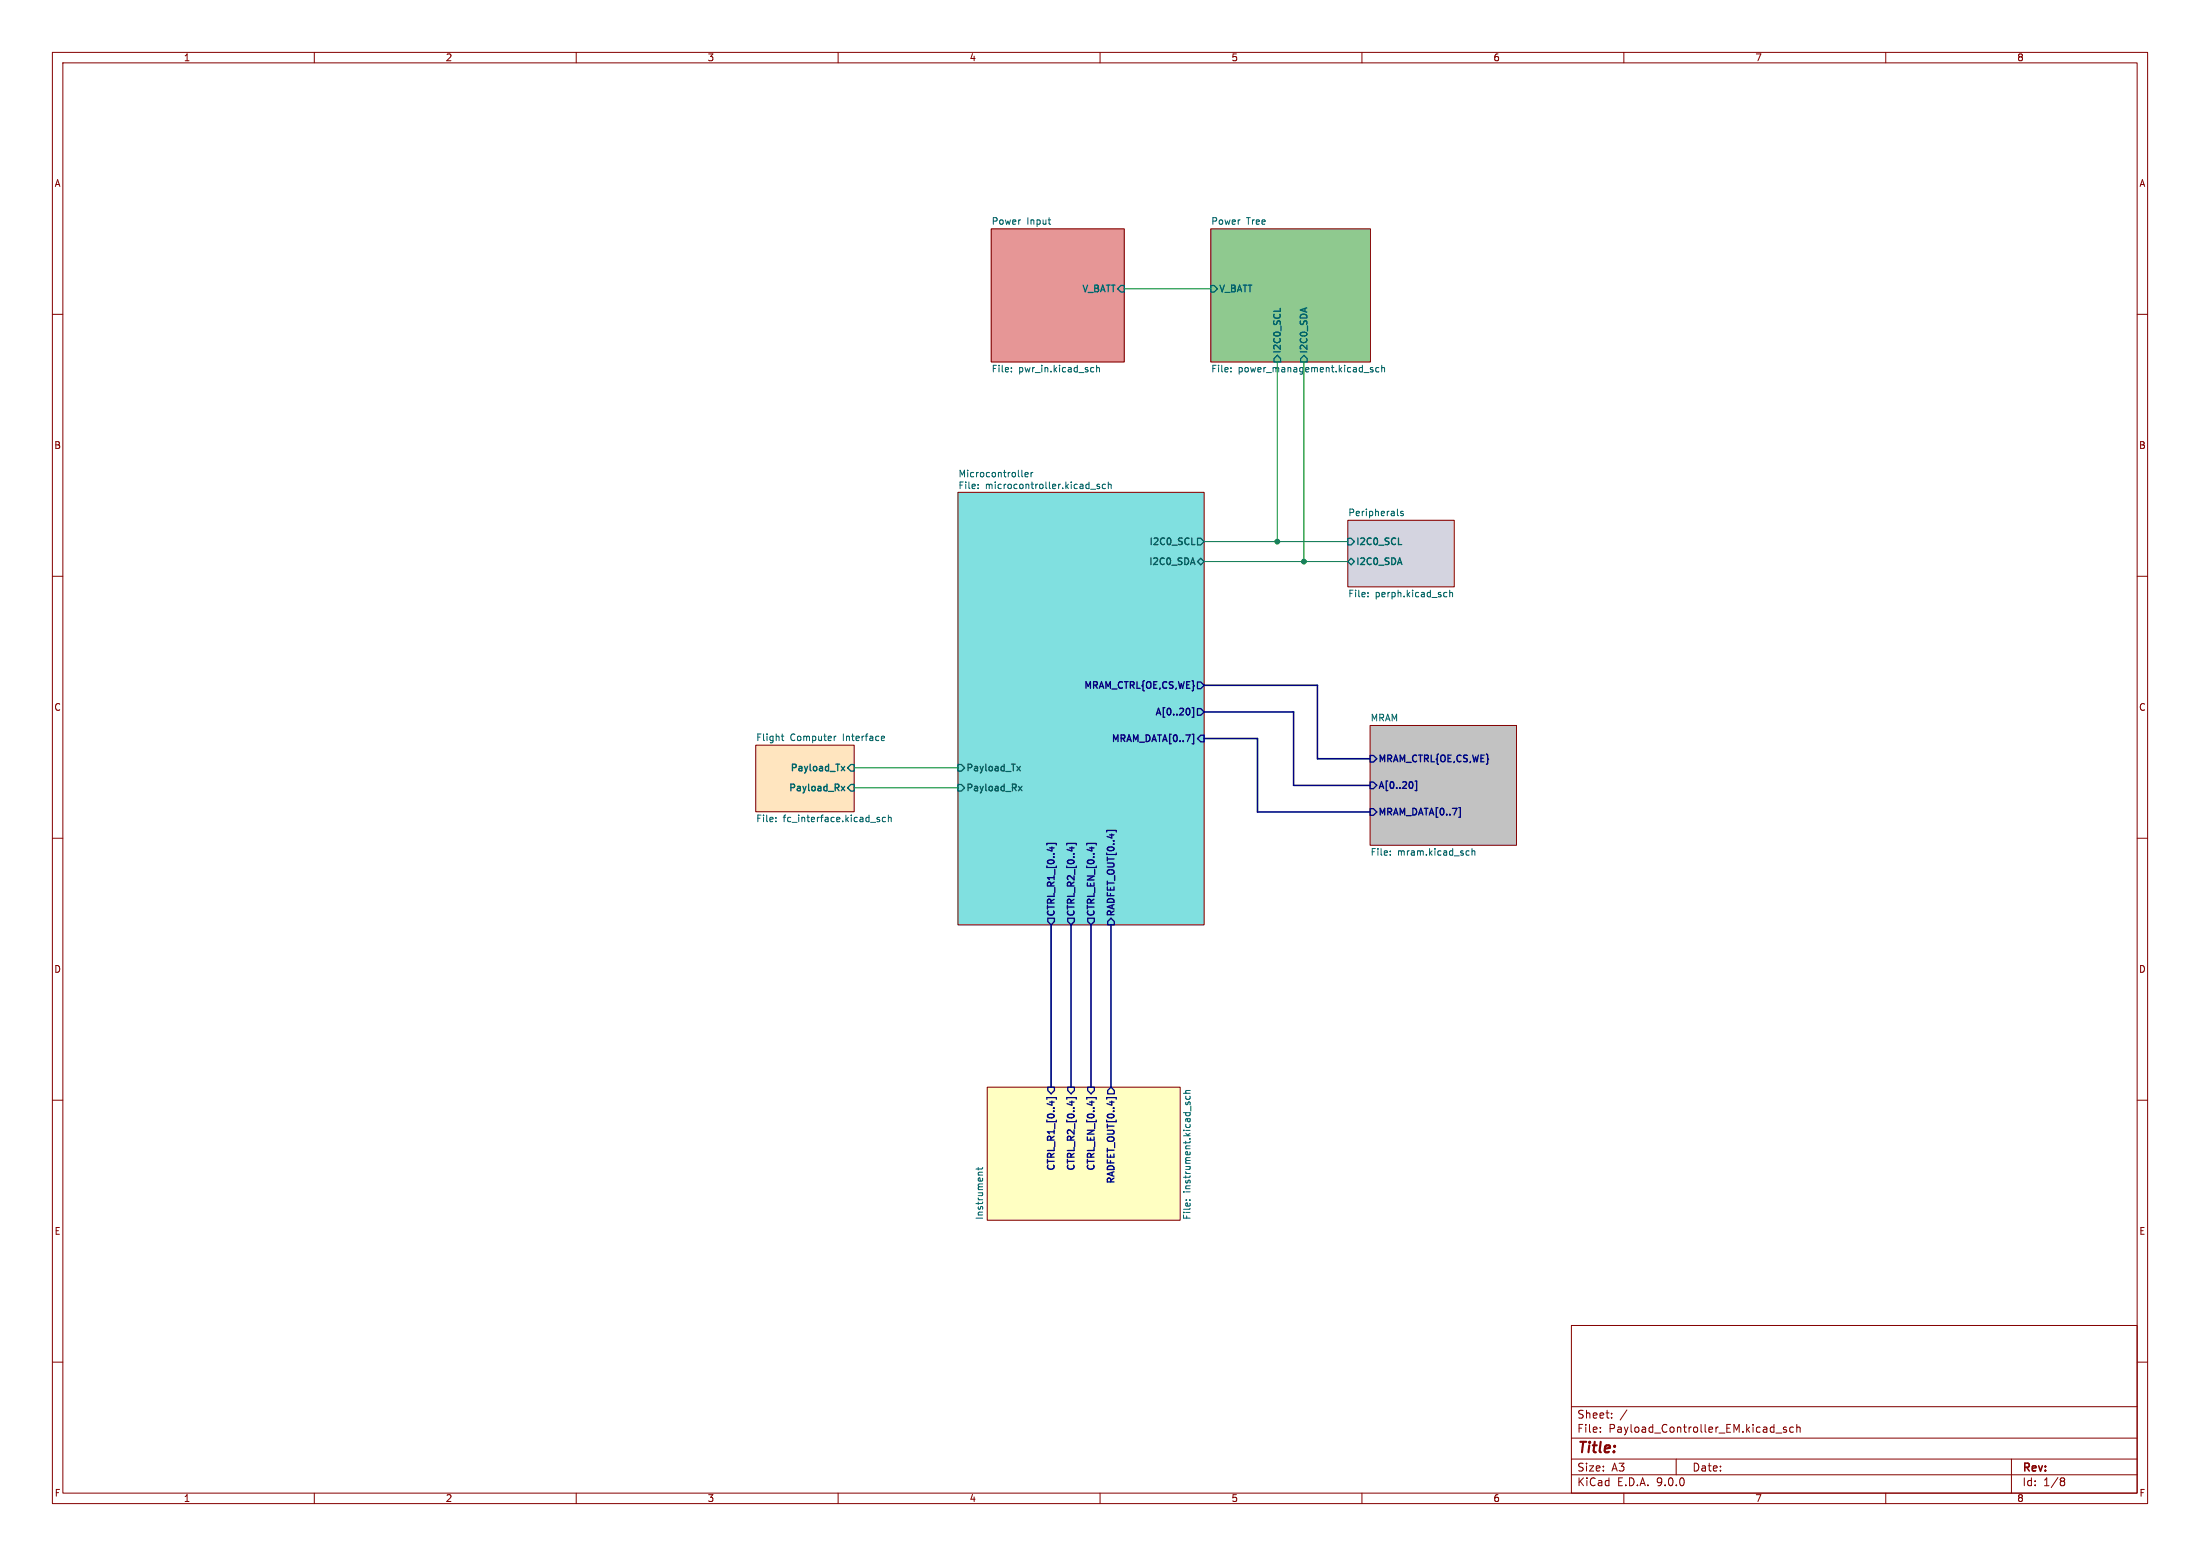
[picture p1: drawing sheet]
(kicad_sch
 (version 20250114)
 (generator "eeschema")
 (generator_version "9.0")
 (paper "A3")
 (lib_symbols)
 (junction
  (at 248.92 107.188)
  (diameter 0)
  (color 0 0 0 0))
 (junction
  (at 243.84 103.378)
  (diameter 0)
  (color 0 0 0 0))
 (wire
  (pts (xy 229.87 107.188) (xy 248.92 107.188))
  (stroke (width 0) (type default)))
 (wire
  (pts (xy 163.068 146.558) (xy 182.88 146.558))
  (stroke (width 0) (type default)))
 (wire
  (pts (xy 229.87 103.378) (xy 243.84 103.378))
  (stroke (width 0) (type default)))
 (bus
  (pts (xy 246.9553 149.9072) (xy 261.5606 149.9072))
  (stroke (width 0) (type default)))
 (wire
  (pts (xy 243.84 103.378) (xy 257.302 103.378))
  (stroke (width 0) (type default)))
 (bus
  (pts (xy 208.28 176.53) (xy 208.28 207.518))
  (stroke (width 0) (type default)))
 (wire
  (pts (xy 163.068 150.368) (xy 182.88 150.368))
  (stroke (width 0) (type default)))
 (bus
  (pts (xy 229.87 135.89) (xy 246.9553 135.89))
  (stroke (width 0) (type default)))
 (wire
  (pts (xy 248.92 107.188) (xy 257.302 107.188))
  (stroke (width 0) (type default)))
 (bus
  (pts (xy 246.9553 135.89) (xy 246.9553 149.9072))
  (stroke (width 0) (type default)))
 (bus
  (pts (xy 229.87 140.97) (xy 240.0585 140.97))
  (stroke (width 0) (type default)))
 (bus
  (pts (xy 240.0585 140.97) (xy 240.0585 154.9872))
  (stroke (width 0) (type default)))
 (wire
  (pts (xy 243.84 69.088) (xy 243.84 103.378))
  (stroke (width 0) (type default)))
 (bus
  (pts (xy 212.09 176.53) (xy 212.09 207.518))
  (stroke (width 0) (type default)))
 (wire
  (pts (xy 248.92 69.088) (xy 248.92 107.188))
  (stroke (width 0) (type default)))
 (bus
  (pts (xy 204.47 176.53) (xy 204.47 207.518))
  (stroke (width 0) (type default)))
 (bus
  (pts (xy 200.66 176.53) (xy 200.66 207.518))
  (stroke (width 0) (type default)))
 (bus
  (pts (xy 251.5072 130.81) (xy 251.5072 144.8272))
  (stroke (width 0) (type default)))
 (bus
  (pts (xy 251.5072 144.8272) (xy 261.5606 144.8272))
  (stroke (width 0) (type default)))
 (bus
  (pts (xy 240.0585 154.9872) (xy 261.5606 154.9872))
  (stroke (width 0) (type default)))
 (wire
  (pts (xy 214.63 55.118) (xy 231.14 55.118))
  (stroke (width 0) (type default)))
 (bus
  (pts (xy 229.87 130.81) (xy 251.5072 130.81))
  (stroke (width 0) (type default)))
 (sheet
  (at 182.88 93.98)
  (size 46.99 82.55)
  (exclude_from_sim no)
  (in_bom yes)
  (on_board yes)
  (dnp no)
  (stroke (width 0.1524) (type solid))
  (fill (color 0 194 194 0.5000))
  (property "Sheetname" "Microcontroller" (at 182.88 91.186 0) (effects (font (size 1.27 1.27)) (justify left bottom)))
  (property "Sheetfile" "microcontroller.kicad_sch" (at 182.88 91.948 0) (effects (font (size 1.27 1.27)) (justify left top)))
  (pin "MRAM_CTRL{OE,CS,WE}" output (at 229.87 130.81 0) (effects (font (size 1.27 1.27) (thickness 0.254)
    (bold yes)) (justify right)))
  (pin "A[0..20]" output (at 229.87 135.89 0) (effects (font (size 1.27 1.27) (thickness 0.254)
    (bold yes)) (justify right)))
  (pin "MRAM_DATA[0..7]" input (at 229.87 140.97 0) (effects (font (size 1.27 1.27) (thickness 0.254)
    (bold yes)) (justify right)))
  (pin "CTRL_R1_[0..4]" output (at 200.66 176.53 270) (effects (font (size 1.27 1.27) (thickness 0.254)
    (bold yes)) (justify left)))
  (pin "CTRL_R2_[0..4]" output (at 204.47 176.53 270) (effects (font (size 1.27 1.27) (thickness 0.254)
    (bold yes)) (justify left)))
  (pin "CTRL_EN_[0..4]" output (at 208.28 176.53 270) (effects (font (size 1.27 1.27) (thickness 0.254)
    (bold yes)) (justify left)))
  (pin "RADFET_OUT[0..4]" input (at 212.09 176.53 270) (effects (font (size 1.27 1.27) (thickness 0.254)
    (bold yes)) (justify left)))
  (pin "I2C0_SCL" output (at 229.87 103.378 0) (effects (font (size 1.27 1.27) (thickness 0.254)
    (bold yes)) (justify right)))
  (pin "I2C0_SDA" bidirectional (at 229.87 107.188 0) (effects (font (size 1.27 1.27) (thickness 0.254)
    (bold yes)) (justify right)))
  (pin "Payload_Rx" input (at 182.88 150.368 180) (effects (font (size 1.27 1.27) (thickness 0.254)
    (bold yes)) (justify left)))
  (pin "Payload_Tx" input (at 182.88 146.558 180) (effects (font (size 1.27 1.27) (thickness 0.254)
    (bold yes)) (justify left))))
 (sheet
  (at 261.5606 138.4772)
  (size 27.94 22.86)
  (exclude_from_sim no)
  (in_bom yes)
  (on_board yes)
  (dnp no)
  (fields_autoplaced yes)
  (stroke (width 0.1524) (type solid))
  (fill (color 194 194 194 1.0000))
  (property "Sheetname" "MRAM" (at 261.5606 137.7656 0) (effects (font (size 1.27 1.27)) (justify left bottom)))
  (property "Sheetfile" "mram.kicad_sch" (at 261.5606 161.9218 0) (effects (font (size 1.27 1.27)) (justify left top)))
  (pin "A[0..20]" input (at 261.5606 149.9072 180) (effects (font (size 1.27 1.27) (thickness 0.254)
    (bold yes)) (justify left)))
  (pin "MRAM_CTRL{OE,CS,WE}" input (at 261.5606 144.8272 180) (effects (font (size 1.27 1.27) (thickness 0.254)
    (bold yes)) (justify left)))
  (pin "MRAM_DATA[0..7]" input (at 261.5606 154.9872 180) (effects (font (size 1.27 1.27) (thickness 0.254)
    (bold yes)) (justify left))))
 (sheet
  (at 189.23 43.688)
  (size 25.4 25.4)
  (exclude_from_sim no)
  (in_bom yes)
  (on_board yes)
  (dnp no)
  (fields_autoplaced yes)
  (stroke (width 0.1524) (type solid))
  (fill (color 194 0 0 0.4100))
  (property "Sheetname" "Power Input" (at 189.23 42.9764 0) (effects (font (size 1.27 1.27)) (justify left bottom)))
  (property "Sheetfile" "pwr_in.kicad_sch" (at 189.23 69.6726 0) (effects (font (size 1.27 1.27)) (justify left top)))
  (pin "V_BATT" input (at 214.63 55.118 0) (effects (font (size 1.27 1.27) (thickness 0.254)
    (bold yes)) (justify right))))
 (sheet
  (at 144.272 142.24)
  (size 18.796 12.7)
  (exclude_from_sim no)
  (in_bom yes)
  (on_board yes)
  (dnp no)
  (fields_autoplaced yes)
  (stroke (width 0.1524) (type solid))
  (fill (color 255 229 191 1.0000))
  (property "Sheetname" "Flight Computer Interface" (at 144.272 141.5284 0) (effects (font (size 1.27 1.27)) (justify left bottom)))
  (property "Sheetfile" "fc_interface.kicad_sch" (at 144.272 155.5246 0) (effects (font (size 1.27 1.27)) (justify left top)))
  (pin "Payload_Tx" input (at 163.068 146.558 0) (effects (font (size 1.27 1.27) (thickness 0.254)
    (bold yes)) (justify right)))
  (pin "Payload_Rx" input (at 163.068 150.368 0) (effects (font (size 1.27 1.27) (thickness 0.254)
    (bold yes)) (justify right))))
 (sheet
  (at 231.14 43.688)
  (size 30.48 25.4)
  (exclude_from_sim no)
  (in_bom yes)
  (on_board yes)
  (dnp no)
  (fields_autoplaced yes)
  (stroke (width 0.1524) (type solid))
  (fill (color 0 132 0 0.4400))
  (property "Sheetname" "Power Tree" (at 231.14 42.9764 0) (effects (font (size 1.27 1.27)) (justify left bottom)))
  (property "Sheetfile" "power_management.kicad_sch" (at 231.14 69.6726 0) (effects (font (size 1.27 1.27)) (justify left top)))
  (pin "V_BATT" input (at 231.14 55.118 180) (effects (font (size 1.27 1.27) (thickness 0.254)
    (bold yes)) (justify left)))
  (pin "I2C0_SCL" input (at 243.84 69.088 270) (effects (font (size 1.27 1.27) (thickness 0.254)
    (bold yes)) (justify left)))
  (pin "I2C0_SDA" input (at 248.92 69.088 270) (effects (font (size 1.27 1.27) (thickness 0.254)
    (bold yes)) (justify left))))
 (sheet
  (at 257.302 99.314)
  (size 20.32 12.7)
  (exclude_from_sim no)
  (in_bom yes)
  (on_board yes)
  (dnp no)
  (fields_autoplaced yes)
  (stroke (width 0.1524) (type solid))
  (fill (color 0 0 72 0.1700))
  (property "Sheetname" "Peripherals" (at 257.302 98.6024 0) (effects (font (size 1.27 1.27)) (justify left bottom)))
  (property "Sheetfile" "perph.kicad_sch" (at 257.302 112.5986 0) (effects (font (size 1.27 1.27)) (justify left top)))
  (pin "I2C0_SCL" input (at 257.302 103.378 180) (effects (font (size 1.27 1.27) (thickness 0.254)
    (bold yes)) (justify left)))
  (pin "I2C0_SDA" bidirectional (at 257.302 107.188 180) (effects (font (size 1.27 1.27) (thickness 0.254)
    (bold yes)) (justify left))))
 (sheet
  (at 188.468 207.518)
  (size 36.83 25.4)
  (exclude_from_sim no)
  (in_bom yes)
  (on_board yes)
  (dnp no)
  (fields_autoplaced yes)
  (stroke (width 0.1524) (type solid))
  (fill (color 255 255 194 1.0000))
  (property "Sheetname" "Instrument" (at 187.7564 232.918 90) (effects (font (size 1.27 1.27)) (justify left bottom)))
  (property "Sheetfile" "instrument.kicad_sch" (at 225.8826 232.918 90) (effects (font (size 1.27 1.27)) (justify left top)))
  (pin "CTRL_R2_[0..4]" input (at 204.47 207.518 90) (effects (font (size 1.27 1.27) (thickness 0.254)
    (bold yes)) (justify right)))
  (pin "CTRL_R1_[0..4]" input (at 200.66 207.518 90) (effects (font (size 1.27 1.27) (thickness 0.254)
    (bold yes)) (justify right)))
  (pin "CTRL_EN_[0..4]" input (at 208.28 207.518 90) (effects (font (size 1.27 1.27) (thickness 0.254)
    (bold yes)) (justify right)))
  (pin "RADFET_OUT[0..4]" output (at 212.09 207.518 90) (effects (font (size 1.27 1.27) (thickness 0.254)
    (bold yes)) (justify right))))
 (sheet_instances
  (path ""
   (page "1")))
 (embedded_fonts no))
